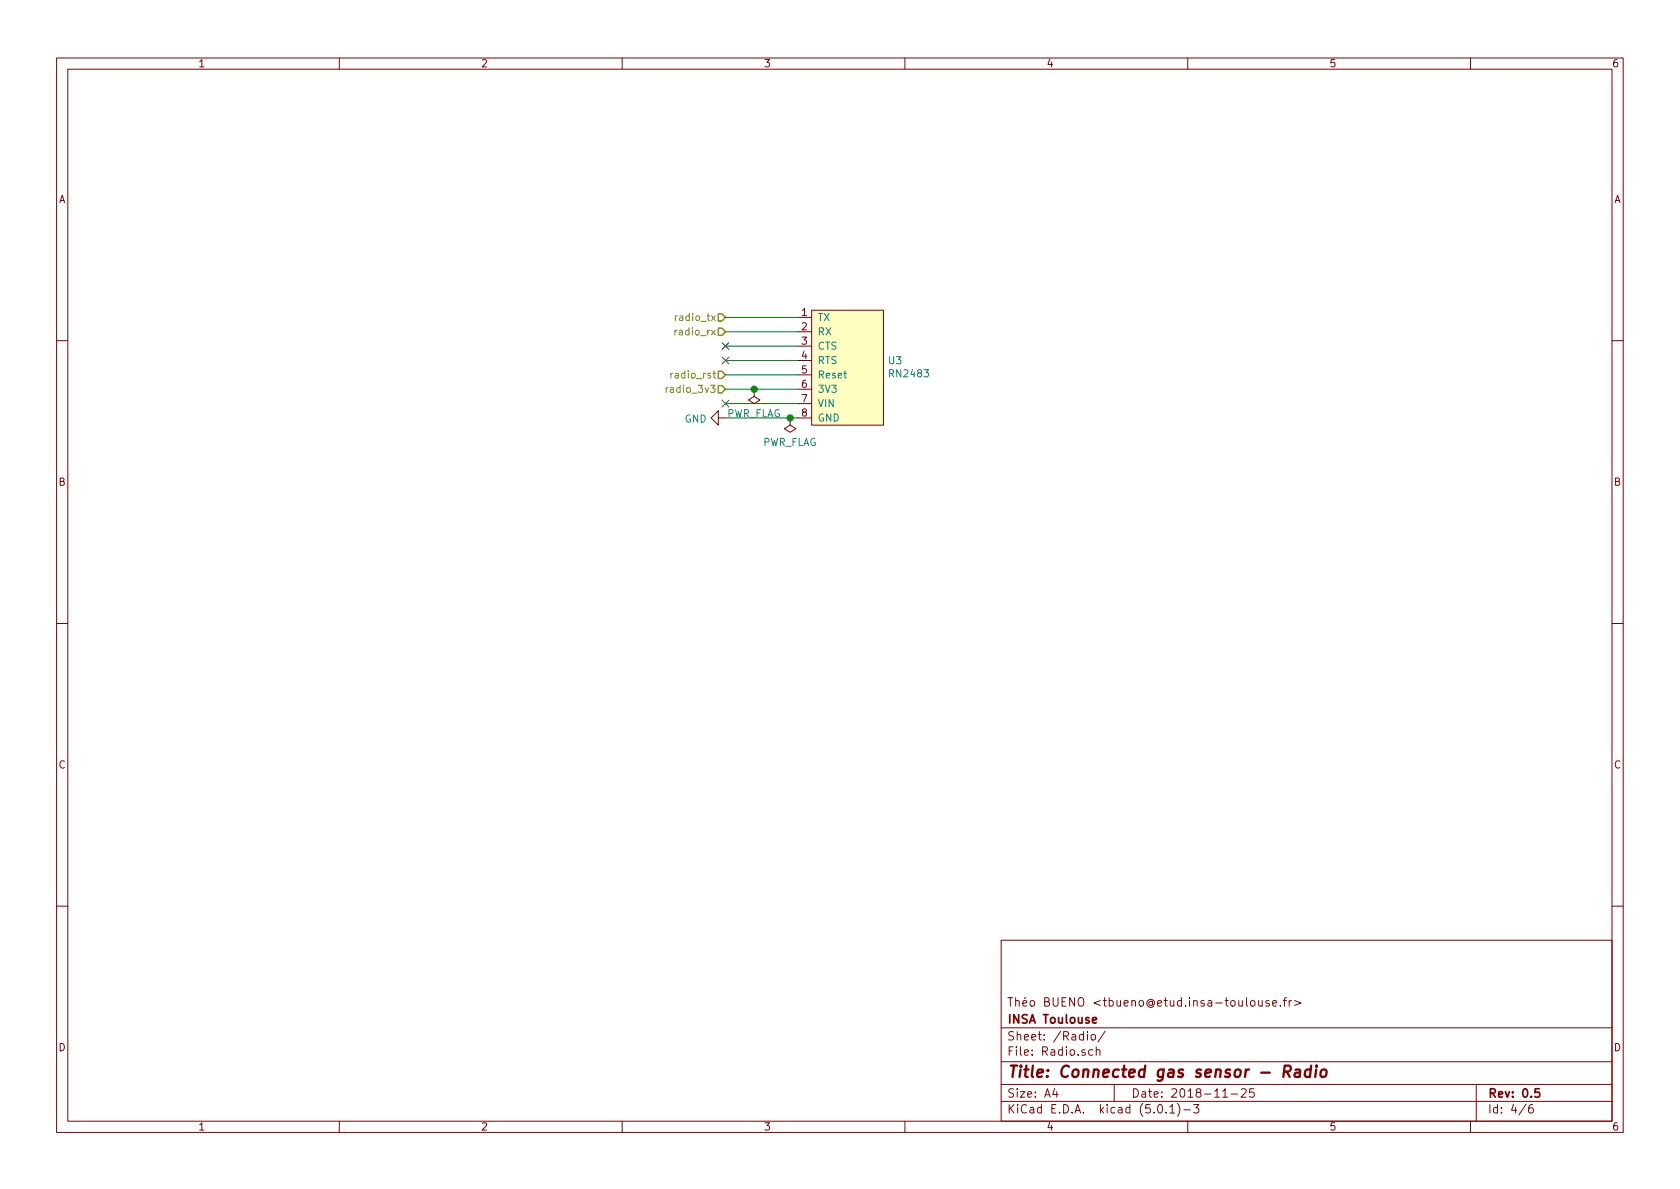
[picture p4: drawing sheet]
<svg xmlns="http://www.w3.org/2000/svg" width="297mm" height="210mm" viewBox="0 0 297 210" stroke-linecap="round" stroke-linejoin="round" font-family="sans-serif">
<g fill="none" stroke="#840000" stroke-width=".18">
<path d="M10 10.3h277v189.9h-277zM12 12.2h273v186.1h-273zM60 10.3v1.9M110 10.3v1.9M160 10.3v1.9M210 10.3v1.9M260 10.3v1.9M141 56.1h2.5M141 58.7h2.5M143.5 54.9h12.7v20.3h-12.7zM10 60.2h2M127 73.9v-1.3l-1.3 1.3 1.3 1.3v-1.3h1.3"/>
<path d="M133.3 68.8v1.3l1.1 .6-1.1 .7-1-.7 1-.6M133.3 68.8h.1M139.7 73.9v1.3l1 .6-1 .6-1-.6 1-.6M139.7 73.9h.1M141 61.2h2.5M141 63.7h2.5M141 66.3h2.5M141 68.8h2.5M141 71.4h2.5M141 73.9h2.5M285 60.2h2M10 110.3h2"/>
<path d="M285 110.3h2M10 160.2h2M177 166.3h108v32h-108zM221.2 177.1l.2-.2 .4 .2v.7l-.2 .1-.4-.1zM222.5 176.9l.1 .9 .4 .1 .2-.1M223.2 176.9v1M224.4 177a.37 .37 0 0 0-.6 .1l.1 .3 .5 .1 .1 .1-.3 .3-.4-.1M225 177.4l.7-.1v-.3l-.5-.1-.2 .2 .1 .7h.6M226.4 177.8v.1M226.9 176.9h.6M227.5 176.4l-.3 .1-.1 .2v1.2M227.9 176.9v1"/>
<path d="M228.4 176.9l-.5 .3M228.9 176.9l1.1 .5-1.1 .4M285 160.2h2M60 198.3v1.9M110 198.3v1.9M160 198.3v1.9M177 194.8h108M177 191.8h108M177 187.8h108M177 181.8h108M186.5 192.5l-.4 1h1M186.8 193v1"/>
<path d="M192.3 182.4v.2M192.3 182.9v1M193 183.1l.2-.2 .4 .2v.7l-.2 .1-.4-.1zM193.2 185.7l-.4-.1-.3 .3 .1 .6 .2 .1 .4-.1M193.8 185.7h.1a.37 .37 0 0 1 .6 .1v.8M193.8 185.1v1.5M195.4 182.3l-1.3 2M197 191.8v3M204.8 195.5l.4-.2a.94 .94 0 0 1 0 1.5 .79 .79 0 0 1-.4-1.3zM206.2 196.7v.1M206.8 195.8l.5-.5v1.5M206.8 196.8h.9"/>
<path d="M208.2 195.1a1.71 1.71 0 0 1 0 2.3M209.3 196.3h1.2M210 198.3v1.9M211 195.3h1l-.5 .6 .4 .1v.7l-.2 .1-.7-.1M216.2 194h.8M217.7 193.5h1.1M219.5 192.7l.2-.2h.3l.3 .2v.3v.2l-.9 .8h.9M221.7 192.5h-.7l-.1 .7 .2-.1 .5 .1 .2 .2-.1 .5-.2 .1-.6-.1M260 198.3v1.9M261 191.8v6.5M269.8 195.2l-1.2 2M271 195.3a.62 .62 0 0 0-.7 .7v.7l.3 .1 .4-.1 .1-.5-.1-.2-.4-.1-.3 .3"/>
</g>
<path d="M193.2 180.4l.7-.1-.1-.3-.4-.1-.2 .2v.7h.6M272.2 192.5h-.8v.7l.2-.1 .5 .1 .1 .2v.5l-.2 .1-.6-.1" fill="none" stroke="#840000" stroke-width=".3"/>
<path d="M227 189.5h.8a.56 .56 0 0 0 .4-.5 .56 .56 0 0 0-.3-.6h-.7l-.3 2M227.5 189.5l.5 .9M229.1 189.2h.7v1.2M229.9 189.6l-.7 .1a.4 .4 0 0 0-.3 .3 .4 .4 0 0 0 .2 .4l.7-.1M231.7 189.2a.68 .68 0 0 0-.9 .3l-.1 .6 .1 .2 .2 .1 .6-.1M231.8 188.4l-.2 2M232.7 189.1l-.2 1.3M232.8 188.4v.2M233.6 189.3a.53 .53 0 0 1 .6-.2 .53 .53 0 0 1 .4 .4l-.1 .6a.54 .54 0 0 1-.5 .4 .54 .54 0 0 1-.5-.4z" fill="none" stroke="#840000" stroke-width=".41"/>
<path d="M127 55.5h.6l.7 .6-.7 .7h-.6zM127 58h.6l.7 .7-.7 .6h-.6zM127 68.2h.6l.7 .6-.7 .7h-.6zM127 65.7h.6l.7 .6-.7 .6h-.6z" fill="none" stroke="#848400" stroke-width=".25"/>
<path d="M117.8 68.5v.9M118.1 68.5l-.2 .1-.1 .2M118.6 66v.8M119 66l-.4 .2" fill="none" stroke="#848400" stroke-width=".18"/>
<path d="M127.7 60.6l1.2 1.2M127.7 63.1l1.2 1.3M127.7 70.8l1.2 1.2M128.9 60.6l-1.2 1.2M128.9 63.1l-1.2 1.3M128.9 70.8l-1.2 1.2" fill="none" stroke="#000084" stroke-width=".18"/>
<path d="M143.5 54.9h12.7v20.3h-12.7z" fill="#ffffc2" stroke="#ffffc2" stroke-width=".18"/>
<g fill="#008400" stroke="#008400" stroke-width=".25">
<circle cx="139.7" cy="73.9" r=".51"/>
<circle cx="133.4" cy="68.8" r=".51"/>
</g>
<path d="M128.3 56.1h12.7M128.3 58.7h12.7M128.3 73.9h12.7M128.3 61.2h12.7M128.3 63.7h12.7M128.3 66.3h12.7M128.3 68.8h12.7M128.3 71.4h12.7" fill="none" stroke="#008400" stroke-width=".18"/>
<text font-size="2.8" fill="#840000" x="178" y="190.5">Title: Connected gas sensor - Radio</text>
<g font-size="2.1" fill="#840000">
<text x="178" y="178">Théo BUENO &lt;tbueno@etud.insa-toulouse.fr&gt;</text>
<text x="178" y="184">Sheet: /Radio/</text>
<text x="178" y="181">INSA Toulouse</text>
<text x="178" y="186.7">File: Radio.sch</text>
<text x="178" y="196.9">KiCad E.D.A. kicad (5.0.1)-3</text>
<text x="178" y="194.1">Size: A4</text>
<text x="200" y="194.1">Date: 2018-11-25</text>
<text x="263" y="194.1">Rev: 0.5</text>
<text x="263" y="196.9">Id: 4/6</text>
</g>
<g font-size="1.8" fill="#840000">
<text x="35" y="11.9">1</text>
<text x="85" y="11.9">2</text>
<text x="135" y="11.9">3</text>
<text x="185" y="11.9">4</text>
<text x="235" y="11.9">5</text>
<text x="285" y="11.9">6</text>
<text x="10.4" y="35.9">A</text>
<text x="285.4" y="35.9">A</text>
<text x="141.8" y="55.9">1</text>
<text x="141.8" y="58.4">2</text>
<text x="141.8" y="61">3</text>
<text x="141.8" y="63.5">4</text>
<text x="141.8" y="66">5</text>
<text x="141.8" y="68.6">6</text>
<text x="141.8" y="71.1">7</text>
<text x="141.8" y="73.7">8</text>
<text x="10.4" y="85.9">B</text>
<text x="285.4" y="85.9">B</text>
<text x="10.4" y="135.9">C</text>
<text x="285.4" y="135.9">C</text>
<text x="10.4" y="185.9">D</text>
<text x="285.4" y="185.9">D</text>
<text x="35" y="199.9">1</text>
<text x="85" y="199.9">2</text>
<text x="135" y="199.9">3</text>
<text x="185" y="199.9">4</text>
<text x="235" y="199.9">5</text>
<text x="285" y="199.9">6</text>
</g>
<g font-size="1.8" fill="#848400">
<text x="119.8" y="59.3">radio_rx</text>
<text x="119.9" y="56.8">radio_tx</text>
<text x="118.5" y="69.5">radio_3v3</text>
<text x="119.2" y="66.9">radio_rst</text>
</g>
<g font-size="1.8" fill="#008484">
<text x="144.5" y="56.8">TX</text>
<text x="144.5" y="59.3">RX</text>
<text x="144.5" y="61.8">CTS</text>
<text x="144.5" y="64.4">RTS</text>
<text x="157.1" y="64.4">U3</text>
<text x="144.5" y="66.9">Reset</text>
<text x="144.5" y="69.5">3V3</text>
<text x="157.5" y="66.7">RN2483</text>
<text x="121.1" y="74.7">GND</text>
<text x="128.4" y="73.8">PWR_FLAG</text>
<text x="144.5" y="72">VIN</text>
<text x="144.5" y="74.5">GND</text>
<text x="134.7" y="78.9">PWR_FLAG</text>
</g>
</svg>
